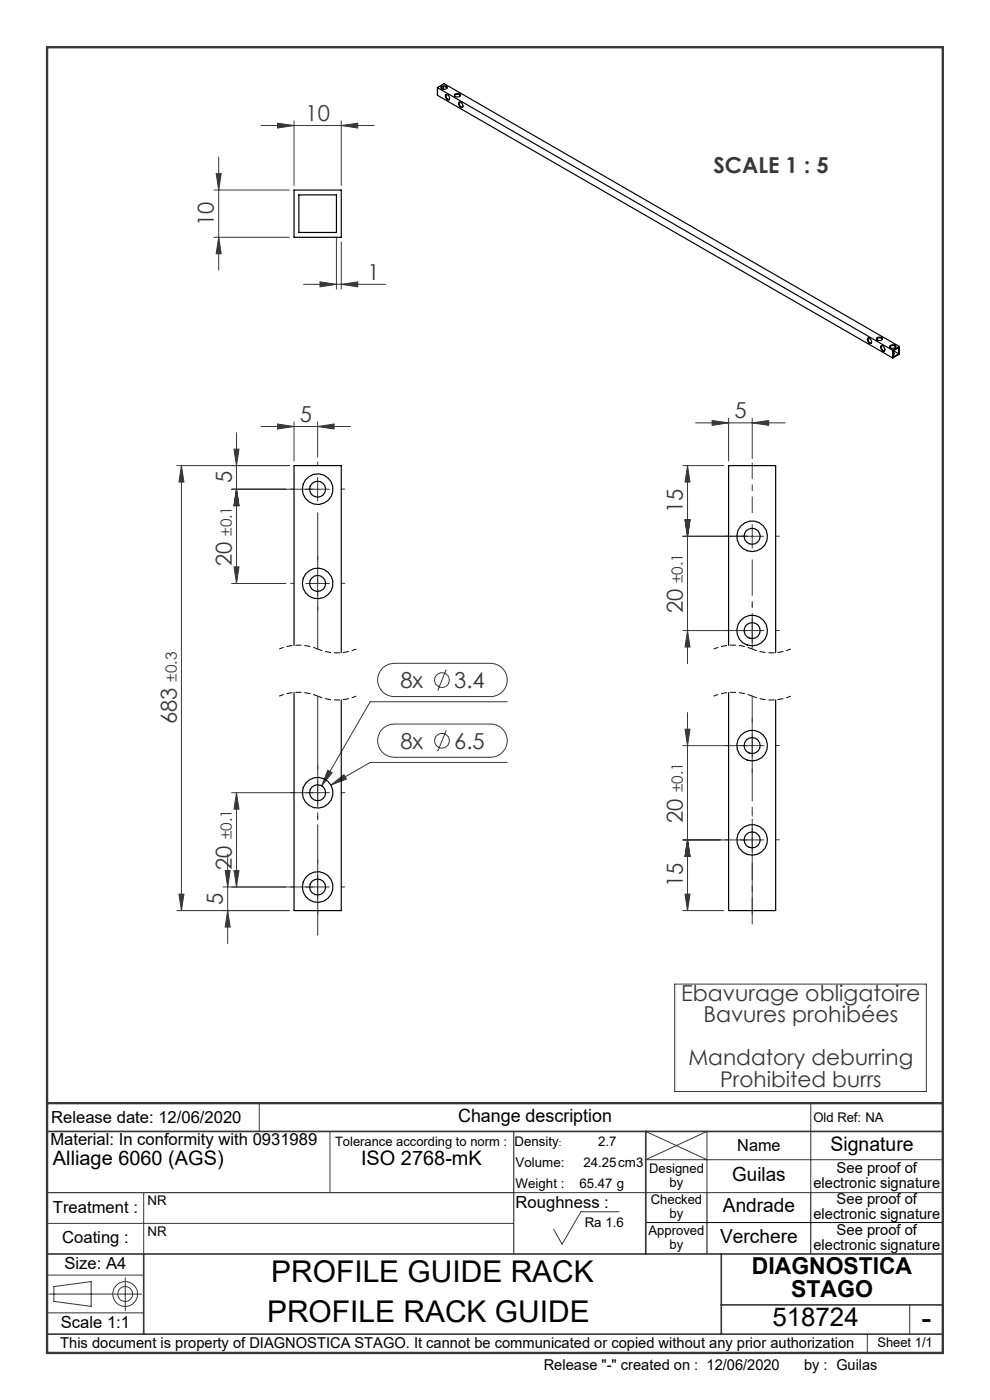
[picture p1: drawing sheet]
<svg xmlns="http://www.w3.org/2000/svg" width="210mm" height="297mm" viewBox="0 0 210 297" stroke-linecap="round" stroke-linejoin="round" font-family="sans-serif">
<g fill="none" stroke="#373737" stroke-width=".21">
<path d="M45.9 36.8h1l-.5 3.5zM46.4 33.3v24M55.4 26.6h24M58.9 26.1l3.5 .5-3.5 .6zM62.4 25.6v13.7M72.4 26.6l3.5-.5v1.1zM72.4 25.6v13.7M45.4 40.3h16M45.4 50.3h16M46.4 50.3l.5 3.5h-1zM67.9 59.8l3.5 .5-3.5 .6zM71.4 50.3v11"/>
<path d="M72.4 51.3v10M64.4 60.3h17.4M72.4 60.3l3.5-.5v1.1zM37.5 98.8h23.9M38.5 98.8v94.4M38.5 98.8l.5 3.5h-1zM49.6 95.3h1.1l-.5 3.5zM50.2 91.8v32M55.4 90.5h19M58.9 90l3.5 .5-3.5 .5zM62.4 89.5v8.3M67.4 90.5l3.5-.5v1z"/>
<path d="M67.4 89.5v7.5M144.9 98.8h8.6M145.8 98.8l.6 3.5h-1.1zM145.8 98.8v42M147.5 89.7h19M151.1 89.2l3.5 .5-3.5 .5zM154.6 88.7v9.1M159.6 89.7l3.5-.5v1zM159.6 88.7v8.6M49.1 103.8h20.8M50.2 103.8l.5 3.5h-1.1zM67.4 101.3v5"/>
<path d="M144.9 113.8h17.1M145.3 110.3h1.1l-.6 3.5zM159.6 111.3v5M49.1 123.8h11.5M49.6 120.3h1.1l-.5 3.5zM64.9 123.8h5M67.4 121.3v5M144.9 133.8h17.1M145.8 133.8l.6 3.5h-1.1zM159.6 131.3v5M81.2 141.7l.4-.3a3.4 3.4 0 0 1 2-.7h20.5a3.5 3.5 0 0 1 3.5 3.5 3.5 3.5 0 0 1-3.5 3.6h-20.5a3.5 3.5 0 0 1-3.2-2.2 3.5 3.5 0 0 1 .8-3.9zM81.2 154.6l.2-.2a3.3 3.3 0 0 1 2.2-.8h20.5a3.5 3.5 0 0 1 3.5 3.5 3.5 3.5 0 0 1-3.5 3.6h-20.5a3.5 3.5 0 0 1-3.2-2.3 3.5 3.5 0 0 1 .8-3.8z"/>
<path d="M94.7 142.1l-1.8 4.4M94.7 154.9l-1.8 4.5M107.6 148.9h-29.1l-10.3 17.8M144.9 158.2h17.1M145.3 154.7h1.1l-.6 3.5zM145.8 151.2v42M159.6 155.7v5M49.1 168.2h20.8M50.2 168.2v20M50.2 168.2l.5 3.5h-1.1zM67.4 165.7v5M69.5 163.4l.9 .5-2.2 2.8z"/>
<path d="M70.2 166.5l2.8-2.1 .5 .9zM107.6 161.7h-29.1l-8.3 4.8M144.9 178.2h17.1M145.8 178.2l.6 3.5h-1.1zM159.6 175.7v5M37.5 193.2h23.9M38 189.7h1l-.5 3.5zM47.3 188.2h22.6M47.8 184.7h1l-.5 3.5zM48.3 181.2v19M48.3 193.2l.5 3.5h-1zM49.6 184.7h1.1l-.5 3.5z"/>
<path d="M67.4 185.7v5M144.9 193.2h8.6M145.3 189.7h1.1l-.6 3.5zM143.1 208.8h53.4v22.8h-53.4zM55 234v6M137.1 239.8l-.1 .2 13 6M172 234v19M10 259.5h99M30.5 253v13M70 240v13M109 253h91M131.3 257.1h-8.1l-4 6.8-1.8-3.1"/>
<path d="M200 246h-63l13-6v13M10 278.5h20.5M10 270.5h20.5M10.3 274.5h19.8M11.4 272.9l7.9-1v5.2l-7.9-1zM26.6 271v7M193 276.8v6.2M184 283v4"/>
<circle cx="93.8" cy="144.3" r="1.55"/>
<circle cx="93.8" cy="157.1" r="1.55"/>
<circle cx="26.5" cy="274.5" r="1.58"/>
<circle cx="26.5" cy="274.5" r="2.63"/>
</g>
<path d="M67.4 137.7a10.6 10.6 0 0 0-8.2 0M75.6 137.7a10.6 10.6 0 0 1-8.2 0M159.6 137.7a10.6 10.6 0 0 0-8.2 0M167.7 137.7a10.6 10.6 0 0 1-8.1 0M67.4 147.7a10.6 10.6 0 0 0-8.2 0M75.6 147.7a10.6 10.6 0 0 1-8.2 0M159.6 147.7a10.6 10.6 0 0 0-8.2 0M167.7 147.7a10.6 10.6 0 0 1-8.1 0" fill="none" stroke="#000" stroke-width=".21" stroke-dasharray="1.3 .6" stroke-dashoffset=".2" stroke-linecap="butt"/>
<g fill="none" stroke="#373737" stroke-width=".21" stroke-dasharray="30.5 1.3 1.3 1.3">
<path d="M67.4 98.8v-.8M62.4 103.8h-.8M67.4 118.8v-.8M72.4 103.8h.7M154.6 113.8h-.8M164.6 113.8h.7M62.4 123.8h-.8M67.4 128.8v.7M72.4 123.8h.7M154.6 133.8h-.8M159.6 128.8v-.8M164.6 133.8h.7"/>
<path d="M154.6 158.2h-.8M159.6 153.2v-.8M164.6 158.2h.7M62.4 168.2h-.8M67.4 163.2v-.8M67.4 173.2v.7M72.4 168.2h.7M154.6 178.2h-.8M159.6 163.2v.7M159.6 173.2v-.8M164.6 178.2h.7M62.4 188.2h-.8"/>
<path d="M67.4 183.2v-.8M67.4 193.2v.7M72.4 188.2h.7"/>
</g>
<path d="M67.4 147.7v50.7" fill="none" stroke="#373737" stroke-width=".21" stroke-dasharray="30.5 1.3 1.3 1.3" stroke-dashoffset="7"/>
<path d="M67.4 108.8v28.9" fill="none" stroke="#373737" stroke-width=".21" stroke-dasharray="30.5 1.3 1.3 1.3" stroke-dashoffset="17.9"/>
<path d="M159.6 183.2v10.8" fill="none" stroke="#373737" stroke-width=".21" stroke-dasharray="30.5 1.3 1.3 1.3" stroke-dashoffset="27"/>
<path d="M159.6 147.7v48.3" fill="none" stroke="#373737" stroke-width=".21" stroke-dasharray="30.5 1.3 1.3 1.3" stroke-dashoffset="8.2"/>
<path d="M159.6 108.8v-10.6" fill="none" stroke="#373737" stroke-width=".21" stroke-dasharray="30.5 1.3 1.3 1.3" stroke-dashoffset="27.1"/>
<path d="M159.6 118.8v18.9" fill="none" stroke="#373737" stroke-width=".21" stroke-dasharray="30.5 1.3 1.3 1.3" stroke-dashoffset="22.9"/>
<path d="M137 259.4h63M150 253v13M172 253v13" fill="none" stroke="#000" stroke-width=".21"/>
<path d="M10 253h99M109 240v26" fill="none" stroke="#373737" stroke-width=".25"/>
<path d="M10 240h190M137 240v26M10 266h190M30.5 266v17M153 266v17M153 276.8h47M10 283h190" fill="none" stroke="#373737" stroke-width=".35"/>
<path d="M10 10h190v277h-190zM10 234h190" fill="none" stroke="#373737" stroke-width=".5"/>
<g fill="#373737">
<path d="M159.6 89.7l3.5-.5v1zM151.1 89.2l3.5 .5-3.5 .5z"/>
<path d="M58.9 90l3.5 .5-3.5 .5zM67.4 90.5l3.5-.5v1zM69.5 163.4l-1.3 3.3 2.2-2.8zM70.2 166.5l3.3-1.2-.5-.9z"/>
<path d="M67.9 59.8l3.5 .5-3.5 .6zM72.4 60.3l3.5-.5v1.1z"/>
<path d="M49.6 120.3h1.1l-.5 3.5zM50.2 103.8l.5 3.5h-1.1zM50.2 103.8l.5 3.5h-1.1zM49.6 95.3h1.1l-.5 3.5zM48.3 193.2l.5 3.5h-1zM47.8 184.7h1l-.5 3.5z"/>
<path d="M49.6 184.7h1.1l-.5 3.5zM50.2 168.2l.5 3.5h-1.1z"/>
<path d="M145.3 110.3h1.1l-.6 3.5zM145.8 133.8l.6 3.5h-1.1zM145.3 154.7h1.1l-.6 3.5zM145.8 178.2l.6 3.5h-1.1zM145.8 98.8l.6 3.5h-1.1zM145.3 110.3h1.1l-.6 3.5zM145.8 178.2l.6 3.5h-1.1zM145.3 189.7h1.1l-.6 3.5z"/>
<path d="M45.9 36.8h1l-.5 3.5zM46.4 50.3l.5 3.5h-1zM38.5 98.8l.5 3.5h-1zM38 189.7h1l-.5 3.5z"/>
<path d="M58.9 26.1l3.5 .5-3.5 .6zM72.4 26.6l3.5-.5v1.1z"/>
</g>
<g fill="none" stroke="#000" stroke-width=".25">
<path d="M92.8 18.6l96.6 55.7M92.8 18.6v1.6l96.6 55.7M92.8 18.6l1.4-.9 96.6 55.8M93.6 18.5a.7 .7 0 0 1 .7-.3 .7 .7 0 0 1 .5 .5 .76 .76 0 0 1-1.2-.2zM93.6 18.7a.84 .84 0 0 1 1.2 0M94.1 18.4v.5M96.5 20a.7 .7 0 0 1 1.1 .4 .8 .8 0 0 1-1.2-.3zM94.6 20a.72 .72 0 0 1 .7 .4 .72 .72 0 0 1-.1 .8 .79 .79 0 0 1-.6-1.2zM94.7 20a.86 .86 0 0 0 .6 1.1M96.4 20.3a.83 .83 0 0 1 1.3 0M97.3 21.8a.65 .65 0 0 1 .8 .2 .65 .65 0 0 1-.1 .8 .82 .82 0 0 1-.7-1zM97.5 21.7a.78 .78 0 0 0 .6 1.1"/>
<path d="M62.4 40.3h10v10h-10zM63.4 41.3h8v8h-8zM184.1 71.7a.72 .72 0 0 1 .7 .4 .72 .72 0 0 1-.1 .8 .79 .79 0 0 1-.6-1.2zM184.2 71.7a.86 .86 0 0 0 .6 1.1M185.9 72a.83 .83 0 0 1 1.3 0M186 71.7a.87 .87 0 0 1 1.2 .2 .74 .74 0 0 1-1.3-.1zM186.9 73.3a.72 .72 0 0 1 .7 .4 .72 .72 0 0 1-.1 .8 .76 .76 0 0 1-.6-1.2zM187 73.3a.83 .83 0 0 0 .6 1.1M188.7 73.6a.83 .83 0 0 1 1.3 0M188.8 73.3a.81 .81 0 0 1 1.2 .2 .71 .71 0 0 1-.6 .4 .71 .71 0 0 1-.7-.5zM189.4 74.3v1.6M189.5 74.8l.2 .2-.2 .2"/>
<path d="M189.5 75l.2 .1M189.5 74.4l1.1-.6v1.3M189.5 74.4v1.3l1.1-.6M189.5 74.4l1.1 .7M190.8 73.5v1.6l-1.4 .8M190.8 73.5l-1.4 .8M62.4 136.9v-38.1h10v39.7M154.6 136.9v-38.1h9.9v39.7M62.4 146.9v46.3h10v-44.7M154.6 146.9v46.3h9.9v-44.7"/>
<circle cx="67.4" cy="103.8" r="1.7"/>
<circle cx="67.4" cy="103.8" r="3.3"/>
<circle cx="159.5" cy="113.8" r="3.2"/>
<circle cx="159.6" cy="113.8" r="1.7"/>
<circle cx="67.4" cy="123.8" r="1.7"/>
<circle cx="67.4" cy="123.8" r="3.2"/>
<circle cx="159.5" cy="133.8" r="3.2"/>
<circle cx="159.6" cy="133.8" r="1.7"/>
<circle cx="159.5" cy="158.2" r="3.2"/>
<circle cx="159.6" cy="158.2" r="1.7"/>
<circle cx="67.4" cy="168.2" r="1.69"/>
<circle cx="67.4" cy="168.2" r="3.3"/>
<circle cx="159.5" cy="178.2" r="3.2"/>
<circle cx="159.6" cy="178.2" r="1.7"/>
<circle cx="67.4" cy="188.2" r="1.69"/>
<circle cx="67.4" cy="188.2" r="3.3"/>
</g>
<g font-size="6.3">
<text x="57.5" y="272">PROFILE GUIDE RACK</text>
<text x="56.6" y="280.5">PROFILE RACK GUIDE</text>
<text x="195.4" y="281.7">-</text>
</g>
<text font-size="5.5" x="163.8" y="281.3">518724</text>
<g font-size="4.9">
<text x="159.5" y="270.3">DIAGNOSTICA</text>
<text x="167.8" y="275.2">STAGO</text>
</g>
<g font-size="4.7" fill="#373737">
<text x="64.8" y="25.6">10</text>
<text x="151.3" y="36.6">SCALE 1 : 5</text>
<text x="45.4" y="47.9" transform="rotate(-90 45.4 47.9)">10</text>
<text x="77.9" y="59.3">1</text>
<text x="63.6" y="89.4">5</text>
<text x="155.8" y="88.7">5</text>
<text x="49.2" y="102.5" transform="rotate(-90 49.2 102.5)">5</text>
<text x="144.9" y="108.8" transform="rotate(-90 144.9 108.8)">15</text>
<text x="49.2" y="120.2" transform="rotate(-90 49.2 120.2)">20</text>
<text x="144.9" y="130.1" transform="rotate(-90 144.9 130.1)">20</text>
<text x="84.9" y="146">8x</text>
<text x="96.3" y="146">3.4</text>
<text x="37.5" y="153.6" transform="rotate(-90 37.5 153.6)">683</text>
<text x="84.9" y="158.8">8x</text>
<text x="96.3" y="158.8">6.5</text>
<text x="144.9" y="174.5" transform="rotate(-90 144.9 174.5)">20</text>
<text x="49.2" y="184.5" transform="rotate(-90 49.2 184.5)">20</text>
<text x="47.3" y="192" transform="rotate(-90 47.3 192)">5</text>
<text x="144.9" y="188.2" transform="rotate(-90 144.9 188.2)">15</text>
<text x="144.5" y="212.3">Ebavurage obligatoire</text>
<text x="149.2" y="216.8">Bavures prohibées</text>
</g>
<g font-size="4.6" fill="#373737">
<text x="146" y="225.9">Mandatory deburring</text>
<text x="152.7" y="230.5">Prohibited burrs</text>
</g>
<g font-size="4.2">
<text x="176.2" y="244.2">Signature</text>
<text x="11.2" y="247.1">Alliage 6060 (AGS)</text>
<text x="76.6" y="247.1">ISO 2768-mK</text>
</g>
<g font-size="4.1">
<text x="155.3" y="250.5">Guilas</text>
<text x="153.4" y="257.2">Andrade</text>
<text x="152.8" y="263.7">Verchere</text>
</g>
<text font-size="3.9" x="97.2" y="238.1">Change description</text>
<g font-size="3.5">
<text x="10.9" y="238.3">Release date: 12/06/2020</text>
<text x="10.7" y="242.8">Material: In conformity with 0931989</text>
<text x="156.4" y="244.2">Name</text>
<text x="11.2" y="257.3">Treatment :</text>
<text x="109.4" y="256.3">Roughness :</text>
<text x="13.2" y="263.7">Coating :</text>
<text x="13.7" y="269.2">Size: A4</text>
<text x="12.9" y="281.8">Scale 1:1</text>
</g>
<g font-size="3.3" fill="#373737">
<text x="49.2" y="113.7" transform="rotate(-90 49.2 113.7)">±0.1</text>
<text x="144.9" y="123.7" transform="rotate(-90 144.9 123.7)">±0.1</text>
<text x="37.5" y="144.6" transform="rotate(-90 37.5 144.6)">±0.3</text>
<text x="144.9" y="168.1" transform="rotate(-90 144.9 168.1)">±0.1</text>
<text x="49.2" y="178.1" transform="rotate(-90 49.2 178.1)">±0.1</text>
</g>
<g font-size="3.2">
<text x="172.6" y="252">electronic signature</text>
<text x="177.5" y="248.8">See proof of</text>
<text x="177.5" y="255.5">See proof of</text>
<text x="172.6" y="258.6">electronic signature</text>
<text x="177.5" y="262">See proof of</text>
<text x="172.6" y="265.1">electronic signature</text>
<text x="12.8" y="285.9">This document is property of DIAGNOSTICA STAGO. It cannot be communicated or copied without any prior authorization</text>
<text x="115.3" y="290.5">Release &quot;-&quot; created on : 12/06/2020</text>
<text x="170.5" y="290.5">by : Guilas</text>
</g>
<g font-size="2.8">
<text x="172.6" y="238.1">Old Ref: NA</text>
<text x="109.1" y="243">Density</text>
<text x="126.9" y="243">2.7</text>
<text x="109.4" y="247.5">Volume:</text>
<text x="123.7" y="247.5">24.25cm3</text>
<text x="137.7" y="248.9">Designed</text>
<text x="142" y="251.7">by</text>
<text x="31.3" y="255.7">NR</text>
<text x="109.4" y="252.1">Weight :</text>
<text x="122.9" y="252.1">65.47 g</text>
<text x="138" y="255.5">Checked</text>
<text x="31.3" y="262.3">NR</text>
<text x="124" y="260.3">Ra 1.6</text>
<text x="137.6" y="262.1">Approved</text>
<text x="142" y="258.3">by</text>
<text x="142" y="264.9">by</text>
<text x="186.1" y="285.8">Sheet 1/1</text>
</g>
<text font-size="2.7" x="71.1" y="243.1">Tolerance according to norm :</text>
<text font-size="2.1" x="118.5" y="243">:</text>
</svg>
